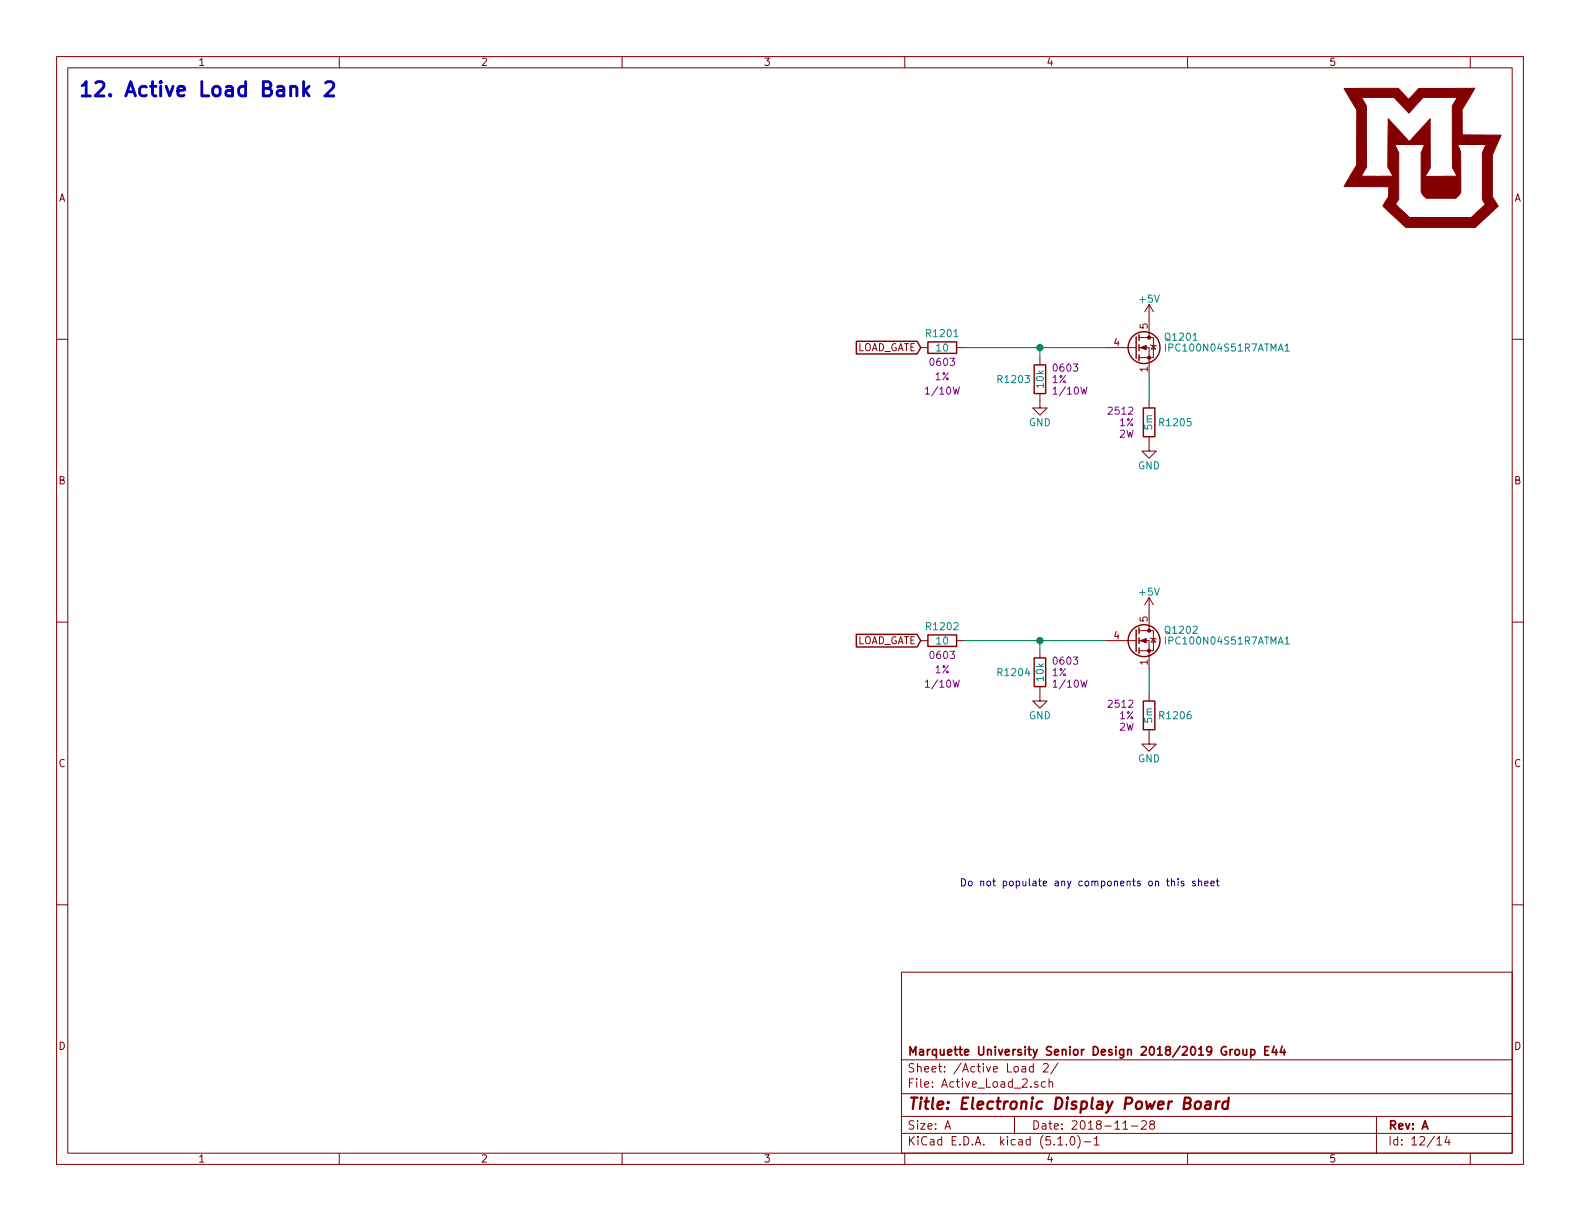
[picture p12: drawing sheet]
EESchema Schematic File Version 4
LIBS:LTC7851_Demo-cache
EELAYER 29 0
EELAYER END
$Descr A 11000 8500
encoding utf-8
Sheet 12 14
Title "Electronic Display Power Board"
Date "2018-11-28"
Rev "A"
Comp "Marquette University Senior Design 2018/2019 Group E44"
Comment1 ""
Comment2 ""
Comment3 ""
Comment4 ""
$EndDescr
$Comp
L Transistor_FET:BSC123N10LSG Q1201
U 1 1
P 7900 2420
F 0 "Q1201" H 8100 2495 50  0000 L CNN
F 1 "IPC100N04S51R7ATMA1" H 8100 2420 50  0000 L CNN
F 2 "TO_SOT_Packages_SMD:TDSON-8-1" H 8100 2345 50  0001 L CIN
F 3 "http://www.infineon.com/dgdl/Infineon-BSC123N10LS-DS-v02_08-en.pdf?fileId=db3a30431b3e89eb011b4626974b7df5" V 7900 2420 50  0001 L CNN
F 4 "BSC123N10LSGATMA1CT-ND" H 7900 2420 50  0001 C CNN "Digi-Key PN"
	1    7900 2420
	1    0    0    -1  
$EndComp
$Comp
L power:GND #PWR01204
U 1 1
P 8000 3090
F 0 "#PWR01204" H 8000 2840 50  0001 C CNN
F 1 "GND" H 8000 2940 50  0000 C CNN
F 2 "" H 8000 3090 50  0001 C CNN
F 3 "" H 8000 3090 50  0001 C CNN
	1    8000 3090
	1    0    0    -1  
$EndComp
$Comp
L LED_Display_Local_Library:R_Custom R?
U 1 1
P 8000 2940
AR Path="/5BB86F29/5BC43355" Ref="R?"  Part="1" 
AR Path="/5BBF20D5/5BC43355" Ref="R?"  Part="1" 
AR Path="/5BBF20D8/5BC43355" Ref="R1205"  Part="1" 
F 0 "R1205" H 7940 2940 50  0000 R CNN
F 1 "5m" V 8000 2940 50  0000 C CNN
F 2 "Resistors_SMD:R_2512" H 8000 2940 50  0001 C CNN
F 3 "" H 8000 2940 50  0001 C CNN
F 4 "YAG2145CT-ND" H 8300 3340 60  0001 C CNN "Digi-Key PN"
F 5 "2512" H 8100 3020 50  0000 L CNN "display_footprint"
F 6 "1%" H 8100 2940 50  0000 L CNN "Tolerance"
F 7 "2W" H 8100 2860 50  0000 L CNN "Wattage"
	1    8000 2940
	-1   0    0    -1  
$EndComp
$Comp
L power:+5V #PWR01203
U 1 1
P 8000 2220
F 0 "#PWR01203" H 8000 2070 50  0001 C CNN
F 1 "+5V" H 8000 2360 50  0000 C CNN
F 2 "" H 8000 2220 50  0001 C CNN
F 3 "" H 8000 2220 50  0001 C CNN
	1    8000 2220
	1    0    0    -1  
$EndComp
$Comp
L LED_Display_Local_Library:R_Custom R?
U 1 1
P 7240 2640
AR Path="/5BB2595E/5BC43366" Ref="R?"  Part="1" 
AR Path="/5BAAE0FA/5BC43366" Ref="R?"  Part="1" 
AR Path="/5BB86F23/5BC43366" Ref="R?"  Part="1" 
AR Path="/5BBF20D5/5BC43366" Ref="R?"  Part="1" 
AR Path="/5BBF20D8/5BC43366" Ref="R1203"  Part="1" 
F 0 "R1203" H 7180 2640 50  0000 R CNN
F 1 "10k" V 7240 2640 50  0000 C CNN
F 2 "Resistors_SMD:R_0603" H 7240 2640 50  0001 C CNN
F 3 "" H 7240 2640 50  0001 C CNN
F 4 "RHM10KADCT-ND" H 7540 3040 60  0001 C CNN "Digi-Key PN"
F 5 "0603" H 7320 2720 50  0000 L CNN "display_footprint"
F 6 "1%" H 7320 2640 50  0000 L CNN "Tolerance"
F 7 "1/10W" H 7320 2560 50  0000 L CNN "Wattage"
	1    7240 2640
	1    0    0    -1  
$EndComp
$Comp
L power:GND #PWR01201
U 1 1
P 7240 2790
F 0 "#PWR01201" H 7240 2540 50  0001 C CNN
F 1 "GND" H 7240 2640 50  0000 C CNN
F 2 "" H 7240 2790 50  0001 C CNN
F 3 "" H 7240 2790 50  0001 C CNN
	1    7240 2790
	1    0    0    -1  
$EndComp
Wire Wire Line
	7240 2490 7240 2420
Wire Wire Line
	7240 2420 7700 2420
$Comp
L LED_Display_Local_Library:R_Custom R1201
U 1 1
P 6560 2420
F 0 "R1201" V 6460 2420 50  0000 C CNN
F 1 "10" V 6560 2420 50  0000 C CNN
F 2 "Resistors_SMD:R_0603" H 6560 2420 50  0001 C CNN
F 3 "" H 6560 2420 50  0001 C CNN
F 4 "YAG3351CT-ND" H 6860 2820 60  0001 C CNN "Digi-Key PN"
F 5 "0603" V 6660 2420 50  0000 C CNN "display_footprint"
F 6 "1%" V 6760 2420 50  0000 C CNN "Tolerance"
F 7 "1/10W" V 6860 2420 50  0000 C CNN "Wattage"
	1    6560 2420
	0    1    1    0   
$EndComp
Wire Wire Line
	6710 2420 7240 2420
Connection ~ 7240 2420
Text GLabel 6410 2420 0    50   Input ~ 0
LOAD_GATE
$Comp
L Transistor_FET:BSC123N10LSG Q1202
U 1 1
P 7900 4460
F 0 "Q1202" H 8100 4535 50  0000 L CNN
F 1 "IPC100N04S51R7ATMA1" H 8100 4460 50  0000 L CNN
F 2 "TO_SOT_Packages_SMD:TDSON-8-1" H 8100 4385 50  0001 L CIN
F 3 "http://www.infineon.com/dgdl/Infineon-BSC123N10LS-DS-v02_08-en.pdf?fileId=db3a30431b3e89eb011b4626974b7df5" V 7900 4460 50  0001 L CNN
F 4 "BSC123N10LSGATMA1CT-ND" H 7900 4460 50  0001 C CNN "Digi-Key PN"
	1    7900 4460
	1    0    0    -1  
$EndComp
$Comp
L power:GND #PWR01206
U 1 1
P 8000 5130
F 0 "#PWR01206" H 8000 4880 50  0001 C CNN
F 1 "GND" H 8000 4980 50  0000 C CNN
F 2 "" H 8000 5130 50  0001 C CNN
F 3 "" H 8000 5130 50  0001 C CNN
	1    8000 5130
	1    0    0    -1  
$EndComp
$Comp
L LED_Display_Local_Library:R_Custom R?
U 1 1
P 8000 4980
AR Path="/5BB86F29/5BC433A6" Ref="R?"  Part="1" 
AR Path="/5BBF20D5/5BC433A6" Ref="R?"  Part="1" 
AR Path="/5BBF20D8/5BC433A6" Ref="R1206"  Part="1" 
F 0 "R1206" H 7940 4980 50  0000 R CNN
F 1 "5m" V 8000 4980 50  0000 C CNN
F 2 "Resistors_SMD:R_2512" H 8000 4980 50  0001 C CNN
F 3 "" H 8000 4980 50  0001 C CNN
F 4 "YAG2145CT-ND" H 8300 5380 60  0001 C CNN "Digi-Key PN"
F 5 "2512" H 8100 5060 50  0000 L CNN "display_footprint"
F 6 "1%" H 8100 4980 50  0000 L CNN "Tolerance"
F 7 "2W" H 8100 4900 50  0000 L CNN "Wattage"
	1    8000 4980
	-1   0    0    -1  
$EndComp
$Comp
L power:+5V #PWR01205
U 1 1
P 8000 4260
F 0 "#PWR01205" H 8000 4110 50  0001 C CNN
F 1 "+5V" H 8000 4400 50  0000 C CNN
F 2 "" H 8000 4260 50  0001 C CNN
F 3 "" H 8000 4260 50  0001 C CNN
	1    8000 4260
	1    0    0    -1  
$EndComp
$Comp
L LED_Display_Local_Library:R_Custom R?
U 1 1
P 7240 4680
AR Path="/5BB2595E/5BC433B7" Ref="R?"  Part="1" 
AR Path="/5BAAE0FA/5BC433B7" Ref="R?"  Part="1" 
AR Path="/5BB86F23/5BC433B7" Ref="R?"  Part="1" 
AR Path="/5BBF20D5/5BC433B7" Ref="R?"  Part="1" 
AR Path="/5BBF20D8/5BC433B7" Ref="R1204"  Part="1" 
F 0 "R1204" H 7180 4680 50  0000 R CNN
F 1 "10k" V 7240 4680 50  0000 C CNN
F 2 "Resistors_SMD:R_0603" H 7240 4680 50  0001 C CNN
F 3 "" H 7240 4680 50  0001 C CNN
F 4 "RHM10KADCT-ND" H 7540 5080 60  0001 C CNN "Digi-Key PN"
F 5 "0603" H 7320 4760 50  0000 L CNN "display_footprint"
F 6 "1%" H 7320 4680 50  0000 L CNN "Tolerance"
F 7 "1/10W" H 7320 4600 50  0000 L CNN "Wattage"
	1    7240 4680
	1    0    0    -1  
$EndComp
$Comp
L power:GND #PWR01202
U 1 1
P 7240 4830
F 0 "#PWR01202" H 7240 4580 50  0001 C CNN
F 1 "GND" H 7240 4680 50  0000 C CNN
F 2 "" H 7240 4830 50  0001 C CNN
F 3 "" H 7240 4830 50  0001 C CNN
	1    7240 4830
	1    0    0    -1  
$EndComp
Wire Wire Line
	7240 4530 7240 4460
Wire Wire Line
	7240 4460 7700 4460
$Comp
L LED_Display_Local_Library:R_Custom R1202
U 1 1
P 6560 4460
F 0 "R1202" V 6460 4460 50  0000 C CNN
F 1 "10" V 6560 4460 50  0000 C CNN
F 2 "Resistors_SMD:R_0603" H 6560 4460 50  0001 C CNN
F 3 "" H 6560 4460 50  0001 C CNN
F 4 "YAG3351CT-ND" H 6860 4860 60  0001 C CNN "Digi-Key PN"
F 5 "0603" V 6660 4460 50  0000 C CNN "display_footprint"
F 6 "1%" V 6760 4460 50  0000 C CNN "Tolerance"
F 7 "1/10W" V 6860 4460 50  0000 C CNN "Wattage"
	1    6560 4460
	0    1    1    0   
$EndComp
Wire Wire Line
	6710 4460 7240 4460
Connection ~ 7240 4460
Text GLabel 6410 4460 0    50   Input ~ 0
LOAD_GATE
Text Notes 540  690  0    100  ~ 20
12. Active Load Bank 2
Wire Wire Line
	8000 2620 8000 2790
Wire Wire Line
	8000 4660 8000 4830
$Comp
L LED_Display_Local_Library:MU_Logo #G?
U 1 1
P 9900 1100
F 0 "#G?" H 9900 614 60  0001 C CNN
F 1 "MU_Logo" H 9900 1586 60  0001 C CNN
F 2 "" H 9900 1100 50  0001 C CNN
F 3 "" H 9900 1100 50  0001 C CNN
	1    9900 1100
	1    0    0    -1  
$EndComp
Text Notes 6680 6180 0    50   ~ 0
Do not populate any components on this sheet
$EndSCHEMATC
